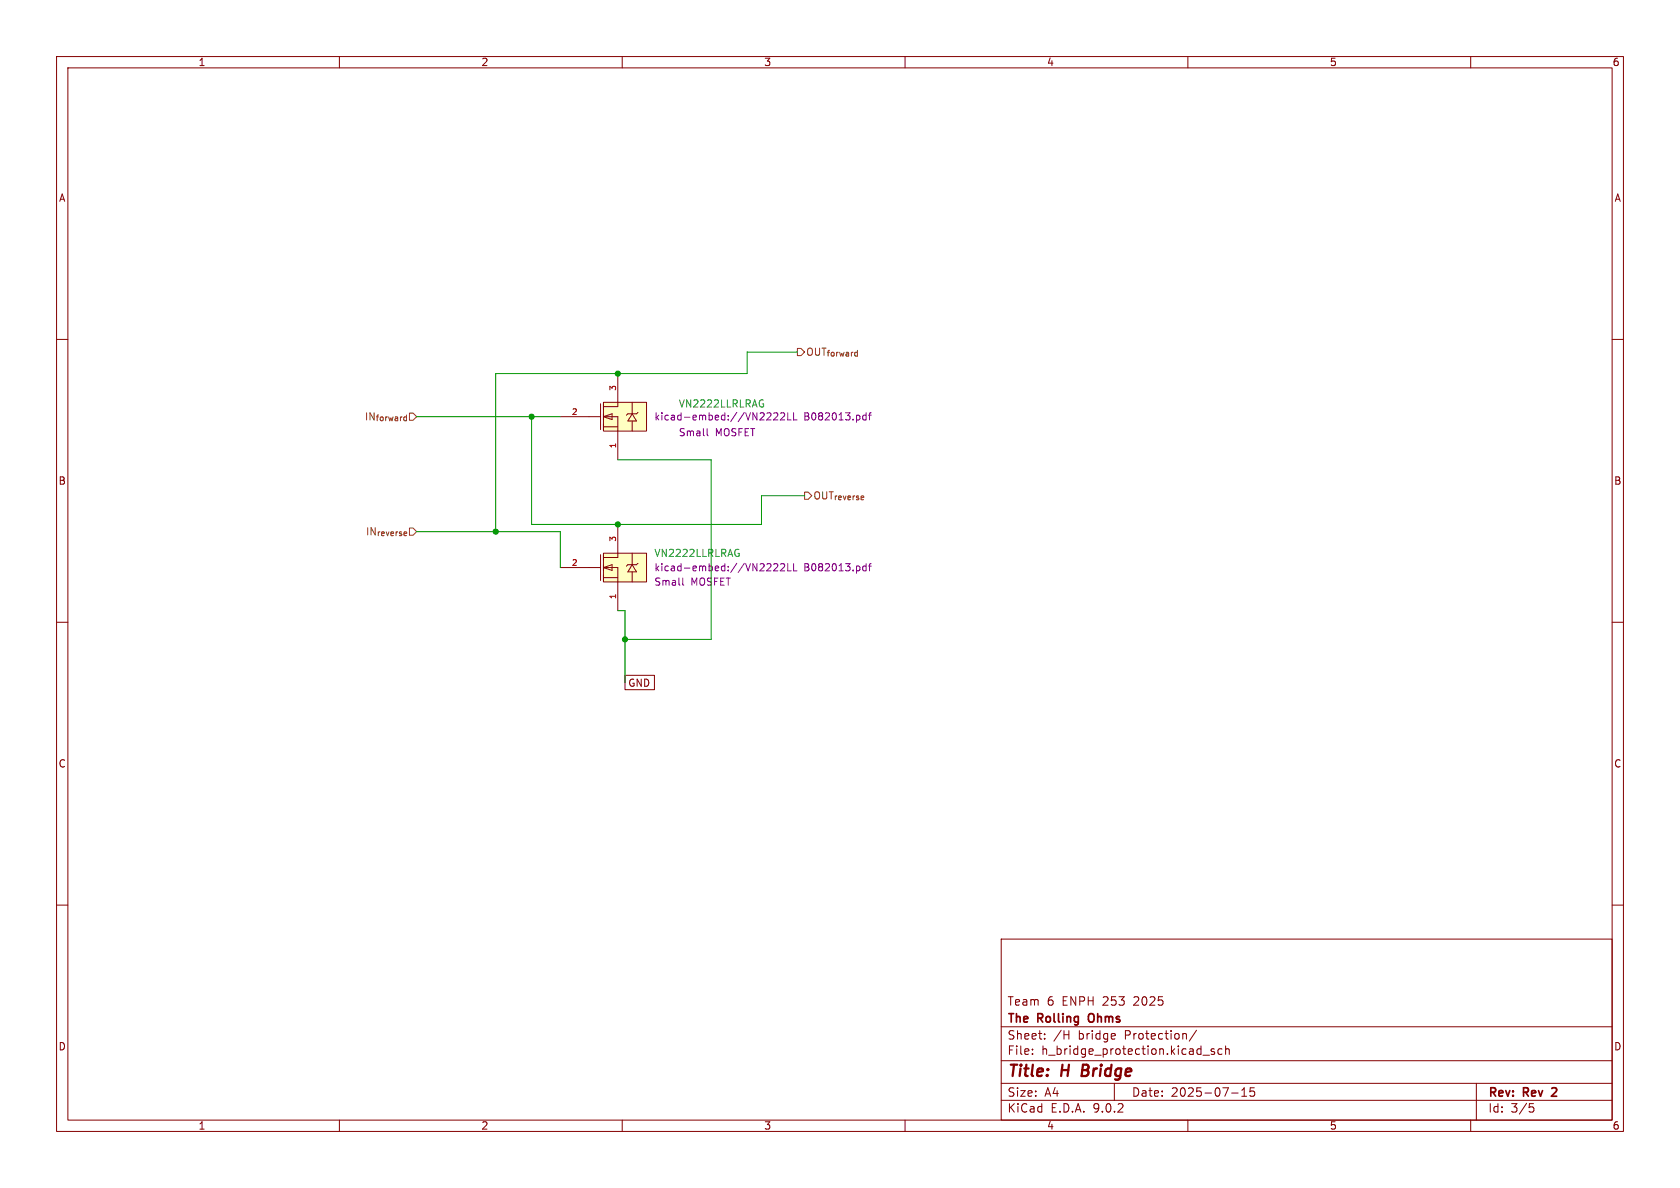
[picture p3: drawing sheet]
<svg xmlns="http://www.w3.org/2000/svg" width="297mm" height="210mm" viewBox="0 0 297 210" stroke-linecap="round" stroke-linejoin="round" font-family="sans-serif">
<g fill="none" stroke="#840000" stroke-width=".18">
<path d="M10 10h277v190h-277zM12 12h273v186h-273zM60 10v2M110 10v2M160 10v2M210 10v2M260 10v2M10 60h2M285 60h2M10 110h2M285 110h2M10 160h2"/>
<path d="M177 166h108v32h-108zM285 160h2M60 198v2M110 198v2M160 198v2M177 194.5h108M177 191.5h108M177 187.5h108M177 181.5h108M182.5 186.3v.1M182.5 185.5v.1M184.7 183.6v.1"/>
<path d="M184.7 182.8v.1M188.1 182.9h.9M189 182.2v1.5M197 191.5v3M197.1 182.8l.1 .3-.7 .1M209.7 182.8v.9M210 198v2M211.5 182.1l-1.3 2M212.7 186.5h1.1M214.7 185.5l-.4-.1-.2 .2 .1 .2 .5 .2v.3h-.6M216 185.5l-.4-.1-.3 .3v.4l.2 .2h.5M216.7 185.5l.2-.1 .3 .1 .1 .9"/>
<path d="M216.7 184.9v1.5M217.7 193.2h1.2M219.5 193.8h.9M219.5 192.7l.5-.4v1.5M221.7 192.3h-.7v.7l.2-.1h.5l.1 .3-.1 .5-.2 .1-.5-.1M260 198v2M261 191.5v6.5M270.4 195.1h.7M270.5 195.7h.4l.3 .3-.2 .5-.5 .1"/>
</g>
<path d="M192.6 179.3a1.07 1.07 0 0 0 0 1.3M274.4 192.4h-.1M275.1 192.9l-.8 .9h.9" fill="none" stroke="#840000" stroke-width=".3"/>
<path d="M191.5 188.2l-.3 2h.8" fill="none" stroke="#840000" stroke-width=".4"/>
<path d="M106.7 97.8h7.6v5.1h-7.6z" fill="#ffffc2"/>
<g fill="none" stroke="#840000" stroke-width=".18">
<path d="M106.2 98v4.6M106.7 97.8h7.6v5.1h-7.6zM106.7 98v1.1M106.7 99.8v1M109.2 92.7v5.9h-2.5M111.8 99.8l.7 1.3h-1.5zM111.8 97.8v2M112.8 99.6l-.3 .2h-1.5l-.3 .3M99.1 100.3h7.1M106.7 100.3h2.5v7.7M106.7 101.6v1M106.7 100.3l1.5-.5v1z"/>
<path d="M106.7 102.1h2.5M111.8 101.1v1.8"/>
</g>
<path d="M130.4 97.8h.3v.4l-.3 .2M130.5 97.1l.1 .1" fill="none" stroke="#006464" stroke-width=".18"/>
<path d="M136.1 99.6l.2 .3-.1 .3-.7 .7h.8M136.8 99.8l.5-.2 .2 .4-.8 .9h.8M138 99.8l.5-.2 .2 .4-.8 .9h.8M139.3 99.6v1.3h.6M140.3 99.6v1.3h.6M153.1 99.6v1.3M154 99.6l-.3 .2v1.1M120.7 102.2v1.1l.2 .1M152.6 100.8h.5M152.6 100.1h.5M153.5 100.1h.5" fill="none" stroke="#840084" stroke-width=".18"/>
<path d="M106.7 71.1h7.6v5.1h-7.6z" fill="#ffffc2"/>
<g fill="none" stroke="#840000" stroke-width=".18">
<path d="M99.1 73.7h7.1M106.2 71.4v4.5M106.7 71.1h7.6v5.1h-7.6zM106.7 73.7h2.5v7.6M106.7 71.4v1M106.7 73.2v1M106.7 74.9v1M106.7 73.7l1.5-.5v1zM106.7 75.4h2.5M109.2 66v5.9h-2.5M111.8 73.2l.7 1.2h-1.5zM111.8 71.1v2.1"/>
<path d="M111.8 74.4v1.8M112.8 72.9l-.3 .3h-1.5l-.3 .2M110.5 119.4h5.2v2.5h-5.2z"/>
</g>
<path d="M134.8 71.4h.2v.4l-.2 .2M134.8 70.7h.1" fill="none" stroke="#006464" stroke-width=".18"/>
<path d="M125 75.8v1.1l.2 .1M136.1 73l.2 .2-.1 .3-.7 .7h.8M136.8 73.1l.5-.1 .2 .3-.8 .9h.8M138 73.1l.5-.1 .2 .3-.8 .9h.8M139.3 73v1.2h.6M140.3 73v1.2h.6M152.6 74.2h.5M152.6 73.5h.5M153.1 73v1.2M153.5 73.4h.5M154 73l-.3 .2v1" fill="none" stroke="#840084" stroke-width=".18"/>
<path d="M141 61.6h.6l.6 .6-.6 .7h-.6zM142.2 87h.7l.6 .6-.6 .7h-.7z" fill="none" stroke="#725600" stroke-width=".18"/>
<path d="M73.7 73.7h25.4M94 73.7v19h40.6v-5.1h7.6M141 62.2h-8.9v3.8h-44.5v28M73.7 94h25.4v6.3M109.2 81.3h16.5v31.7h-15.2M109.2 108h1.3v12.7" fill="none" stroke="#009600" stroke-width=".18"/>
<g fill="#009600" stroke="#009600" stroke-width=".18">
<circle cx="110.5" cy="113" r=".46"/>
<circle cx="109.2" cy="66" r=".46"/>
<circle cx="109.2" cy="92.7" r=".46"/>
<circle cx="87.6" cy="94" r=".46"/>
<circle cx="94" cy="73.7" r=".46"/>
</g>
<g font-size="2.8" fill="#840000">
<text x="178" y="190.9">Title:</text>
<text x="187.7" y="190.9">H</text>
<text x="192.1" y="190.9">Bridge</text>
</g>
<g font-size="2.1" fill="#840000">
<text x="178" y="178">Team</text>
<text x="185.1" y="178">6</text>
<text x="187.8" y="178">ENPH</text>
<text x="195.1" y="178">253</text>
<text x="200.7" y="178">2025</text>
<text x="178" y="184">Sheet:</text>
<text x="178" y="181.2">The</text>
<text x="183.5" y="181.2">Rolling</text>
<text x="186.2" y="184">/H</text>
<text x="190.7" y="184">bridge</text>
<text x="193.1" y="181.2">Ohms</text>
<text x="199" y="184">Protection/</text>
<text x="178" y="186.7">File:</text>
<text x="184.1" y="186.7">h_bridge_protection.kicad_sch</text>
<text x="178" y="196.9">KiCad</text>
<text x="178" y="194.1">Size:</text>
<text x="184.7" y="194.1">A4</text>
<text x="185.7" y="196.9">E.D.A.</text>
<text x="193.3" y="196.9">9.0.2</text>
<text x="200" y="194.1">Date:</text>
<text x="207" y="194.1">2025-07-15</text>
<text x="263" y="194.3">Rev:</text>
<text x="263" y="196.9">Id:</text>
<text x="267.1" y="196.9">3/5</text>
<text x="269.4" y="194.3">Rev</text>
<text x="275.1" y="194.3">2</text>
</g>
<g font-size="1.8" fill="#840000">
<text x="35" y="11.9">1</text>
<text x="85" y="11.9">2</text>
<text x="135" y="11.9">3</text>
<text x="185" y="11.9">4</text>
<text x="235" y="11.9">5</text>
<text x="285" y="11.9">6</text>
<text x="10.3" y="35.9">A</text>
<text x="285.3" y="35.9">A</text>
<text x="10.3" y="85.9">B</text>
<text x="285.3" y="85.9">B</text>
<text x="111" y="121.6">GND</text>
<text x="10.3" y="135.9">C</text>
<text x="285.3" y="135.9">C</text>
<text x="10.3" y="185.9">D</text>
<text x="285.3" y="185.9">D</text>
<text x="35" y="199.9">1</text>
<text x="85" y="199.9">2</text>
<text x="135" y="199.9">3</text>
<text x="185" y="199.9">4</text>
<text x="235" y="199.9">5</text>
<text x="285" y="199.9">6</text>
</g>
<g font-size="1.8" fill="#725600">
<text x="142.4" y="63.1">OUT_{forward}</text>
<text x="64.3" y="74.5">IN_{forward}</text>
<text x="143.7" y="88.5">OUT_{reverse}</text>
<text x="64.5" y="94.8">IN_{reverse}</text>
</g>
<g font-size="1.8" fill="#840084">
<text x="115.6" y="74.5">kicad-embed://VN2222LL</text>
<text x="119.9" y="77.3">Small</text>
<text x="126.5" y="77.3">MOSFET</text>
<text x="142.1" y="74.5">B082013.pdf</text>
<text x="115.6" y="101.2">kicad-embed://VN2222LL</text>
<text x="142.1" y="101.2">B082013.pdf</text>
<text x="115.6" y="103.7">Small</text>
<text x="122.1" y="103.7">MOSFET</text>
</g>
<g font-size="1.8" fill="#006464">
<text x="119.9" y="72.2">VN2222LLRLRAG</text>
<text x="115.6" y="98.7">VN2222LLRLRAG</text>
</g>
<g font-size="1.4" fill="#a90000">
<text x="109" y="69.2" transform="rotate(-90 109 69.2)">3</text>
<text x="101" y="73.4">2</text>
<text x="109" y="79.4" transform="rotate(-90 109 79.4)">1</text>
<text x="109" y="95.9" transform="rotate(-90 109 95.9)">3</text>
<text x="101" y="100.1">2</text>
<text x="109" y="106" transform="rotate(-90 109 106)">1</text>
</g>
</svg>
